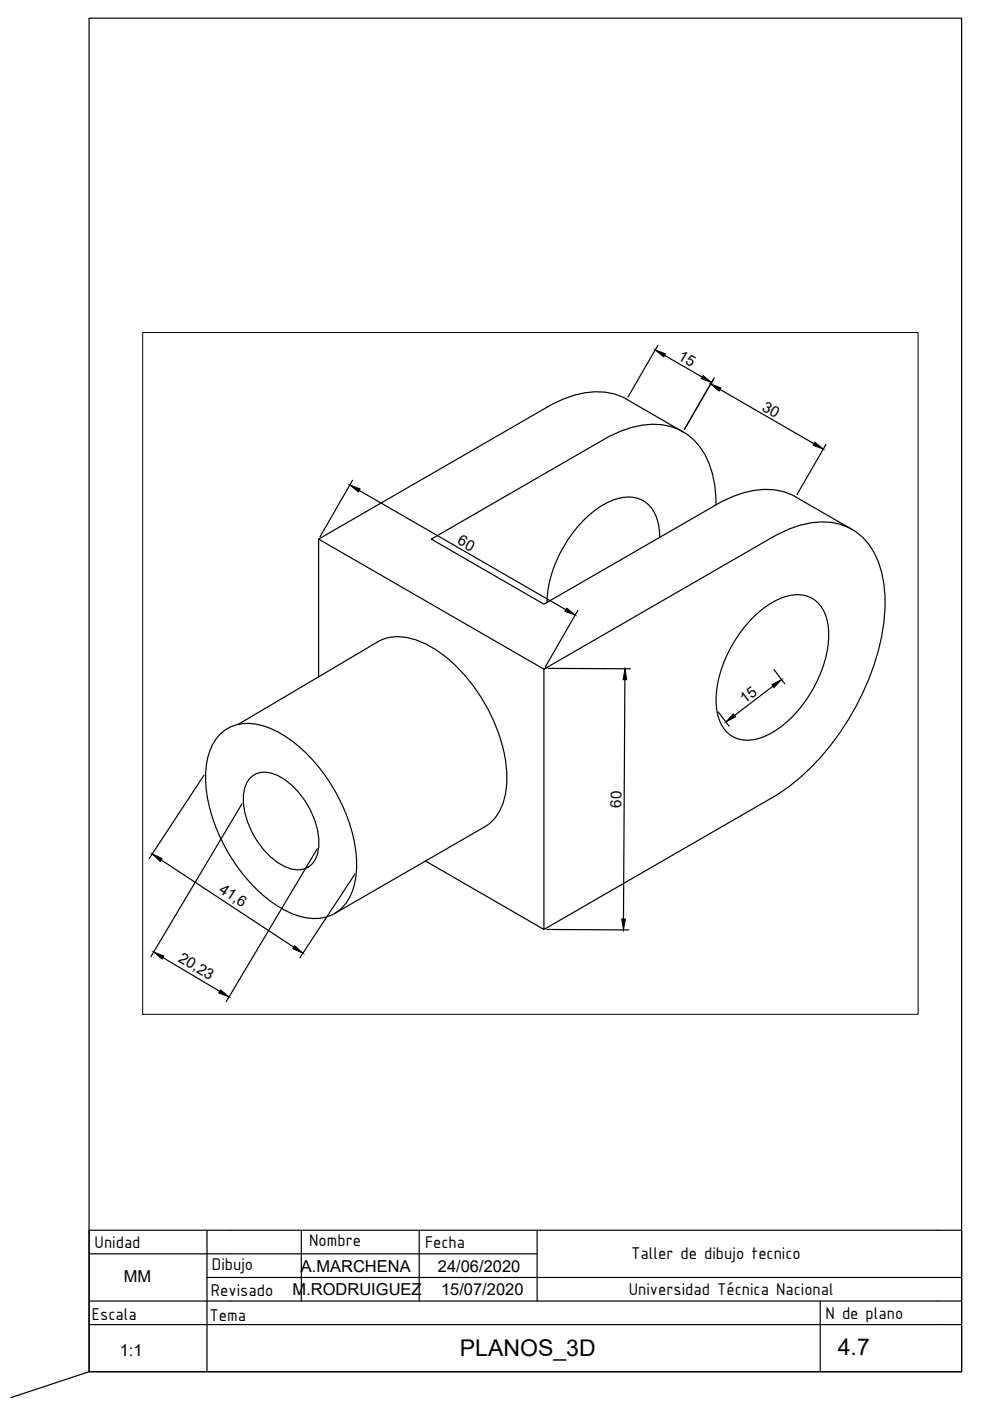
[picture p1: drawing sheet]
<svg xmlns="http://www.w3.org/2000/svg" width="210mm" height="297mm" viewBox="0 0 210 297" stroke-linecap="round" stroke-linejoin="round" font-family="sans-serif">
<!-- layer: 0 -->
<g fill="none" stroke="#000" stroke-width=".25">
<path d="M116 86.3l-48.5 28v29.2M116 86.3a19.4 19.4 0 0 1 13.5-2.9l2.3 .7 1.1 .5 11.9 7M127.9 93.2l-36.5 21.1 23.9 13.8 36.5-21.1M127.9 93.2a18.8 18.8 0 0 1 14.1-2.8 12.6 12.6 0 0 1 8.6 8.6 24.6 24.6 0 0 1 1.2 8M67.5 114.3l47.8 27.6v55.2l-25.1-14.6M139.9 113.9a8.6 8.6 0 0 0-3.5-7.7 7.7 7.7 0 0 0-7.1 .1 24.4 24.4 0 0 0-11.3 12.5 22.7 22.7 0 0 0-2 8.9M163.8 113.9l-48.5 28M163.8 113.9a18.8 18.8 0 0 1 14.1-2.8 12.6 12.6 0 0 1 8.5 8.6 32.2 32.2 0 0 1-.3 18.7 55.5 55.5 0 0 1-18.8 28.4l-3.5 2.3-48.5 28M168.7 105.4l11.9 6.8M168.7 105.3a14.7 14.7 0 0 0-12.5-.3l-4.4 2M80 136.1a10 10 0 0 1 9-.1 30.7 30.7 0 0 1 14.1 13.7 30.6 30.6 0 0 1 4.2 17.7 10.2 10.2 0 0 1-4.5 7.9l-31.9 18.4M80.1 136.1l-29.6 17.5"/>
<path d="M159.6 131a14.5 14.5 0 0 1 9.5-4.9 6.3 6.3 0 0 1 6.2 5.2 21.3 21.3 0 0 1-3.1 15.1 21.3 21.3 0 0 1-11.5 10.2 6.4 6.4 0 0 1-8.5-4.9 21.3 21.3 0 0 1 3.1-15.1 27.7 27.7 0 0 1 4.3-5.6zM46.3 156a8.8 8.8 0 0 1 9.7-2 27.9 27.9 0 0 1 13.8 11.7 33 33 0 0 1 5.8 18.4 12 12 0 0 1-3.6 8.9 9.6 9.6 0 0 1-10.2 .6 31.2 31.2 0 0 1-14.6-14.9 27.9 27.9 0 0 1-3.2-17.8 10.8 10.8 0 0 1 2.3-4.9zM116 141.5l-.7 .4M53.2 164.8a4.8 4.8 0 0 1 5.4-.5 17.1 17.1 0 0 1 9 15.5 4.6 4.6 0 0 1-7 4 17.1 17.1 0 0 1-9-15.5 5.6 5.6 0 0 1 1.6-3.5zM18.9 265.8h95M18.9 275.8h180M43.9 270.8h155M43.9 260.8v30M63.9 260.8v15M88.9 260.8v15M113.9 260.8v15M198.9 260.8h-180v30"/>
<path d="M18.9 280.8h180"/>
</g>
<!-- layer: Cotas -->
<g fill="none" stroke="#000" stroke-width=".25">
<path d="M139.5 73.2l-6.4 11M140.9 75.4l8 4.5M151.4 80.1l-6.3 11M152.7 82.6l19.9 11.5M175.1 94.2l-6.1 10.7M74.7 101.8l-6.9 12M76.2 104l43.8 25.3M122.5 129.4l-6.9 12M116.2 141.7l17.5 .1M132.5 144.1l-.3 50.8M152.3 151l2.3 3M163.9 145.5l-8.1 6.2"/>
<path d="M164.1 142l2.3 3M43.3 164.3l-11.7 17.7M51.3 170.4l-19.3 32.4M67.3 179.9l-19.3 32.5M34.2 182.3l28.1 18.5M75.2 185.4l-11.6 17.7M115.9 197.1l17.4 .1M34.6 203l12 7.2M18.9 290.8v-286.9h185v286.9h-185l-16.6 5.5"/>
</g>
<g fill="#000" stroke="#000" stroke-width=".21">
<path d="M138.9 74.2l2.2 .8-.4 .7zM149.1 79.6l1.8 1.5-2.2-.8zM150.7 81.4l2.2 .8-.4 .7zM172.7 93.7l1.8 1.5-2.1-.8zM74.2 102.8l2.2 .9-.4 .6zM120.1 128.9l1.8 1.5-2.1-.8zM132.5 141.8l.4 2.3h-.8zM155.5 151.4l.5 .6-2.1 1.1zM163.6 145.2l2.1-1.1-1.6 1.7zM32.3 181.1l2.1 .9-.4 .6zM131.8 194.9h.8l-.4 2.2zM32.6 201.8l2.1 .9-.3 .6z"/>
<path d="M46.8 209.9l1.8 1.5-2.2-.9zM62.5 200.5l1.7 1.6-2.1-1z"/>
</g>
<!-- layer: CajetinLine -->
<path d="M173.9 275.8v15M198.9 270.8h5v20h-185M198.9 260.8h5v10M198.9 275.8h5M198.9 280.8h5" fill="none" stroke="#000" stroke-width=".25"/>
<!-- layer: Cotas -->
<path d="M30.3 70.5h164.4v144.6h-164.4z" fill="none" stroke="#000" stroke-width=".21"/>
<g font-size="4.9">
<text x="97.5" y="287.5">PLANOS_3D</text>
<text x="177.6" y="287.2">4.7</text>
</g>
<g font-size="3.9">
<text x="20.1" y="264.5">Unidad</text>
<text x="44.9" y="269.4">Dibujo</text>
<text x="65.6" y="264.2">Nombre</text>
<text x="90.1" y="264.5">Fecha</text>
<text x="133.8" y="267">Taller de dibujo tecnico</text>
<text x="44.7" y="274.7">Revisado</text>
<text x="133.3" y="274.5">Universidad Técnica Nacional</text>
<text x="19.5" y="279.8">Escala</text>
<text x="44.4" y="280">Tema</text>
<text x="175" y="279.5">N de plano</text>
</g>
<g font-size="3.5">
<text x="63.8" y="269.8">A.MARCHENA</text>
<text x="92.8" y="269.8">24/06/2020</text>
<text x="26.3" y="271.8">MM</text>
<text x="62" y="274.5">M.RODRUIGUEZ</text>
<text x="93.5" y="274.6">15/07/2020</text>
<text x="25.4" y="287.5">1:1</text>
</g>
<g font-size="3.2">
<text x="143.6" y="76.2" transform="rotate(30 143.6 76.2)">15</text>
<text x="161.4" y="86.9" transform="rotate(30 161.4 86.9)">30</text>
<text x="96.8" y="115.2" transform="rotate(30 96.8 115.2)">60</text>
<text x="157.9" y="149.2" transform="rotate(-37 157.9 149.2)">15</text>
<text x="131.7" y="171.2" transform="rotate(-90 131.7 171.2)">60</text>
<text x="46.2" y="189" transform="rotate(33 46.2 189)">41,6</text>
<text x="37.7" y="203.7" transform="rotate(31 37.7 203.7)">20,23</text>
</g>
</svg>
